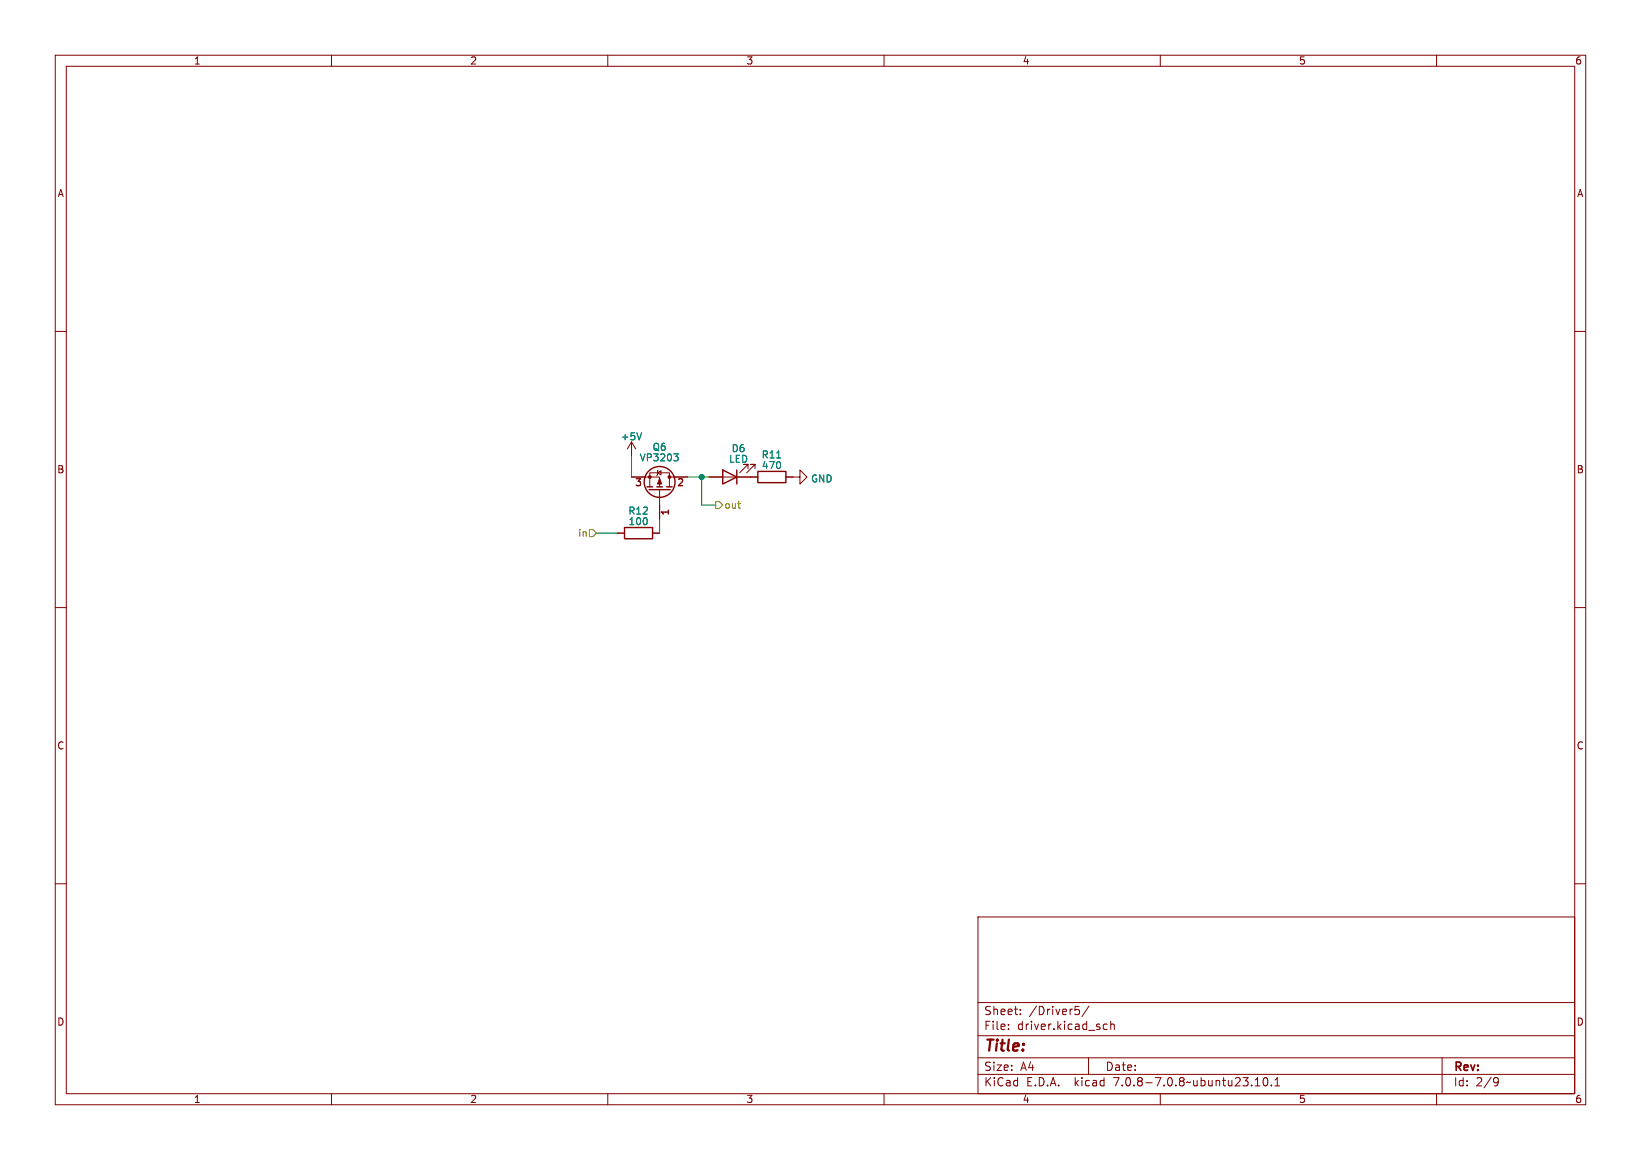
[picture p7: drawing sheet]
<svg xmlns="http://www.w3.org/2000/svg" width="297mm" height="210mm" viewBox="0 0 297 210" stroke-linecap="round" stroke-linejoin="round" font-family="sans-serif">
<g fill="none" stroke="#840000" stroke-width=".18">
<path d="M10 10h277v190h-277zM12 12h273v186h-273zM60 10v2M110 10v2M160 10v2M210 10v2M260 10v2M10 60h2M285 60h2M111.8 96.5h1.2M114.3 86.4h5.1v1.7M114.3 80l-.8 1.3"/>
<path d="M114.3 80v2.6M114.3 80l.8 1.3M117.6 88.1v-2.5h3.6v2.5M118.1 96.5h1.3M119 85.6l.6-.4v.8zM119.1 85.1l-.1 .1v.8l-.1 .1M119.4 88.6v5.4M121.2 86.4h3.3M128.3 86.4h8.9M135.4 84.8v-.7h-.8h.8l-1.5 1.5M136.7 84.8v-.7h-.8h.8l-1.6 1.5M142.2 86.4h2.6v-1.3l1.2 1.3-1.2 1.2v-1.2"/>
<path d="M10 110h2M285 110h2M10 160h2M285 160h2M177 166h108v32h-108zM60 198v2M110 198v2M160 198v2M177 194.5h108M177 191.5h108M177 187.5h108M177 181.5h108"/>
<path d="M182.5 186.3v.1M182.5 185.5v.1M184.7 183.6v.1M184.7 182.8v.1M194.6 182.2h.7M194.7 182.8h.4l.3 .3-.1 .5-.6 .1M197 191.5v3M197.1 182.1l-1.3 2M199.7 186.3l.3 .1 .4-.1M200.4 185.5l-.4-.1-.3 .1M201 185.5l.2-.1 .4 .1 .1 .9M201 184.9v1.5"/>
<path d="M210 198v2M227.2 196.6h.8M227.2 195.5l.4-.4v1.5M228.8 195.2l.2-.1a.8 .8 0 0 1 .5 .7 .8 .8 0 0 1-.5 .8 1 1 0 0 1-.2-1.4zM230.1 196.5v.1M230.7 196.6h.9M230.7 195.5l.5-.4v1.5M260 198v2M261 191.5v6.5M270.6 195.1l.5 .1a.99 .99 0 0 1-.4 1.4h-.2M271.2 195.7l-.3 .3h-.3"/>
</g>
<path d="M116.1 78.4l-.4 1.2M122 82.2h.7l-.4 .5M122.5 82.7l.2 .2v.3l-.2 .2M140.6 82.9h.7" fill="none" stroke="#008484" stroke-width=".18"/>
<g fill="none" stroke="#840000" stroke-width=".25">
<path d="M113 95.5h5.1v2h-5.1zM117.1 88.1h1M117.5 88.6h3.8M118.9 88.1h1M120.6 88.1h1.1M130.8 85.1l2.5 1.3-2.5 1.2zM133.3 85.1v2.5M137.2 85.3h5v2.1h-5z"/>
<circle cx="119.4" cy="87.2" r="2.79"/>
</g>
<g fill="#840000" stroke="#840000" stroke-width=".18">
<path d="M119.4 86.6l.4 1h-.8z"/>
<circle cx="117.6" cy="86.4" r=".25"/>
<circle cx="121.2" cy="86.4" r=".25"/>
</g>
<path d="M106.7 95.9h.6l.6 .6-.6 .7h-.6zM129.5 90.8h.7l.6 .6-.6 .7h-.7z" fill="none" stroke="#848400" stroke-width=".18"/>
<path d="M107.9 96.5h3.9M114.3 82.6v3.8M119.4 94v2.5M124.5 86.4h3.8M127 86.4v5h2.5" fill="none" stroke="#008400" stroke-width=".18"/>
<circle cx="127" cy="86.4" r=".46" fill="#008400" stroke="#008400" stroke-width=".18"/>
<text font-size="2.8" fill="#840000" x="178" y="190.9">Title:</text>
<g font-size="2.1" fill="#840000">
<text x="178" y="184">Sheet:</text>
<text x="186.2" y="184">/Driver5/</text>
<text x="178" y="186.7">File:</text>
<text x="184.1" y="186.7">driver.kicad_sch</text>
<text x="178" y="196.9">KiCad</text>
<text x="178" y="194.1">Size:</text>
<text x="184.7" y="194.1">A4</text>
<text x="185.7" y="196.9">E.D.A.</text>
<text x="194.6" y="196.9">kicad</text>
<text x="200" y="194.1">Date:</text>
<text x="201.8" y="196.9">7.0.8-7.0.8~ubuntu23.10.1</text>
<text x="263" y="194.3">Rev:</text>
<text x="263" y="196.9">Id:</text>
<text x="267.1" y="196.9">2/9</text>
</g>
<g font-size="1.8" fill="#840000">
<text x="35" y="11.9">1</text>
<text x="85" y="11.9">2</text>
<text x="135" y="11.9">3</text>
<text x="185" y="11.9">4</text>
<text x="235" y="11.9">5</text>
<text x="285" y="11.9">6</text>
<text x="10.3" y="35.9">A</text>
<text x="285.3" y="35.9">A</text>
<text x="10.3" y="85.9">B</text>
<text x="114.9" y="88.3">3</text>
<text x="122.5" y="88.3">2</text>
<text x="285.3" y="85.9">B</text>
<text x="121.4" y="93.4" transform="rotate(-90 121.4 93.4)">1</text>
<text x="10.3" y="135.9">C</text>
<text x="285.3" y="135.9">C</text>
<text x="10.3" y="185.9">D</text>
<text x="285.3" y="185.9">D</text>
<text x="35" y="199.9">1</text>
<text x="85" y="199.9">2</text>
<text x="135" y="199.9">3</text>
<text x="185" y="199.9">4</text>
<text x="235" y="199.9">5</text>
<text x="285" y="199.9">6</text>
</g>
<g font-size="1.8" fill="#008484">
<text x="112.3" y="79.9">+5V</text>
<text x="115.7" y="83.7">VP3203</text>
<text x="118" y="81.8">Q6</text>
<text x="131.8" y="84">LED</text>
<text x="132.3" y="82.1">D6</text>
<text x="137.8" y="83.2">R11</text>
<text x="137.8" y="85.1">470</text>
<text x="146.7" y="87.5">GND</text>
<text x="113.6" y="93.4">R12</text>
<text x="113.7" y="95.3">100</text>
</g>
<g font-size="1.8" fill="#848400">
<text x="131" y="92.3">out</text>
<text x="104.5" y="97.4">in</text>
</g>
</svg>
